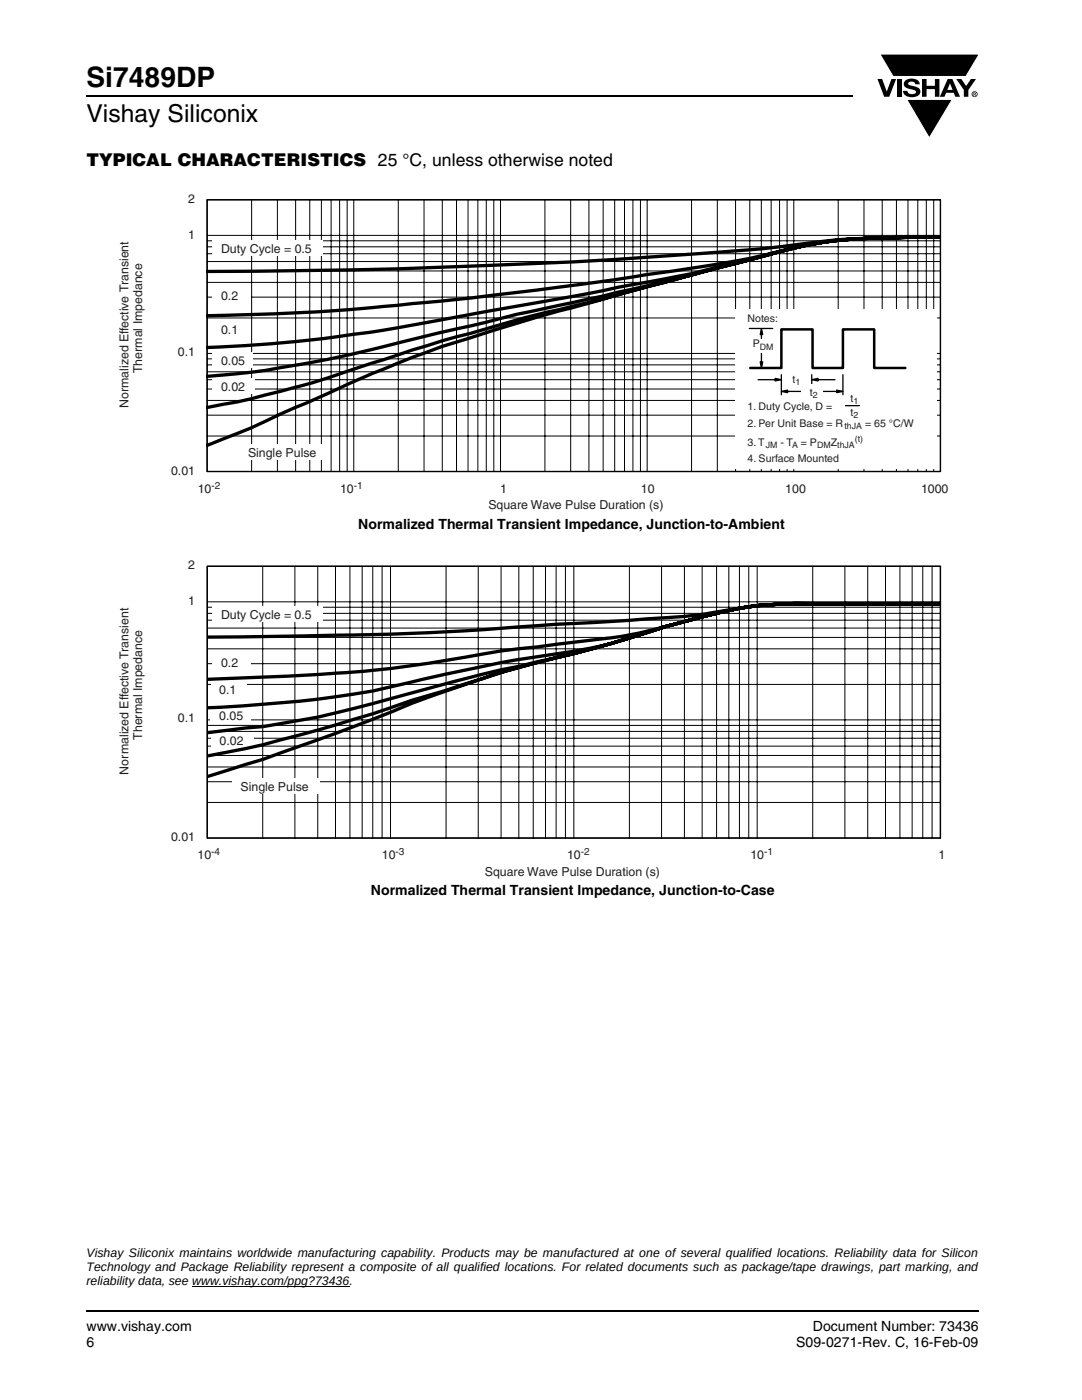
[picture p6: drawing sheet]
<svg xmlns="http://www.w3.org/2000/svg" width="216mm" height="279mm" viewBox="0 0 216 279" stroke-linecap="round" stroke-linejoin="round" font-family="sans-serif">
<path d="M17.1 18.9h.2v.3h-.2zM17.1 261.5h.2v.4h-.2z" fill="#000"/>
<path d="M17.3 19.1h152.9M17.3 261.7h178.1" fill="none" stroke="#000" stroke-width=".36"/>
<path d="M175.1 10.7h20.4v17h-20.4z" fill="#fff"/>
<g fill="#000">
<path d="M175.1 15.8h.9l.9 2.5 1-2.5h.9l-1.4 3.5h-1zM175.6 10.8h19.8l-2.7 4.5h-14.5zM179 15.8h.9v3.5h-.9zM180.7 16.1a2.08 2.08 0 0 1 2.7 .3l.1 .4h-.9a.78 .78 0 0 0-.6-.5 .78 .78 0 0 0-.8 .4l.2 .3 1 .2a1.06 1.06 0 0 1 1.2 1 1.06 1.06 0 0 1-1 1.1 1.71 1.71 0 0 1-2.4-1.2h.9a.95 .95 0 0 0 .8 .7 .95 .95 0 0 0 .9-.4 1.3 1.3 0 0 0-1.2-.6 1.02 1.02 0 0 1-1.1-.6 1.02 1.02 0 0 1 .2-1.1zM184 15.8h.9v1.3h1.6v-1.3h.9v3.5h-.9v-1.5h-1.6v1.5h-.9zM180.9 19.8h9.1l-4.6 7.7zM190.8 15.8h1l1 1.4 .9-1.4h1l-1.5 2.2v1.3h-.9v-1.4z"/>
<path d="M189.6 16.6l-.6 1.3h1.1zM189.1 15.8h.9l1.6 3.5h-1l-.3-.8h-1.5l-.3 .8h-1z"/>
<path d="M194.4 18.6v.1h.2v-.1zM194.2 18.5h.5v.2l-.1 .1 .1 .3-.2-.3-.1 .3h-.2zM194 18.8a.45 .45 0 0 0 .9 0 .45 .45 0 0 0-.9 0zM193.9 18.8a.6 .6 0 0 1 1.2 0 .6 .6 0 0 1-1.2 0z"/>
</g>
<path d="M175.6 10.8h19.8l-2.7 4.5h-14.5zM180.9 19.8h9.1l-4.6 7.7z" fill="none" stroke="#fff" stroke-width=".2"/>
<path d="M38.4 256.7h31.3" fill="none" stroke="#000" stroke-width=".2"/>
<path d="M23.5 38.4h165.8v63.8h-165.8z" fill="#fff"/>
<g fill="none" stroke="#000" stroke-width=".2">
<path d="M41.3 39.9v54.2M41.3 39.9h146.4v54.2h-146.4M50.2 39.9v54.2M55.3 39.9v54.2M59 39.9v54.2M61.8 39.9v54.2M64.1 39.9v54.2M66.1 39.9v54.2M67.8 39.9v54.2M69.3 39.9v54.2M70.6 39.9v54.2M79.5 39.9v54.2"/>
<path d="M84.6 39.9v54.2M88.3 39.9v54.2M91.1 39.9v54.2M93.4 39.9v54.2M95.4 39.9v54.2M97 39.9v54.2M98.5 39.9v54.2M99.9 39.9v54.2M108.7 39.9v54.2M113.9 39.9v54.2M117.5 39.9v54.2M120.4 39.9v54.2"/>
<path d="M122.7 39.9v54.2M124.6 39.9v54.2M126.3 39.9v54.2M127.8 39.9v54.2M129.1 39.9v54.2M138 39.9v54.2M143.1 39.9v54.2M146.8 39.9v54.2M149.6 39.9v54.2M151.9 39.9v54.2M153.9 39.9v54.2M155.6 39.9v54.2"/>
<path d="M157.1 39.9v54.2M158.4 39.9v54.2M167.3 39.9v54.2M172.4 39.9v54.2M176 39.9v54.2M178.9 39.9v54.2M181.2 39.9v54.2M183.1 39.9v54.2M184.8 39.9v54.2M186.3 39.9v54.2M41.3 47h146.4M41.3 48.1h146.4"/>
<path d="M41.3 54.1h146.4M41.3 56.4h146.4M41.3 59.3h146.4M41.3 52.2h146.4M41.3 49.3h146.4M41.3 50.6h146.4M41.3 63.5h146.4M41.3 71.6h146.4M41.3 72.8h146.4M41.3 74.2h146.4M41.3 75.8h146.4M41.3 77.6h146.4"/>
<path d="M41.3 79.9h146.4M41.3 70.5h146.4M41.3 82.9h146.4M41.3 87h146.4"/>
</g>
<g fill="#fff">
<path d="M42.4 57.3h7.8v3.1h-7.8z"/>
<path d="M42.4 64.1h7.1v3h-7.1z"/>
<path d="M42.4 70.4h8.1v3.1h-8.1z"/>
<path d="M42.4 75.5h8.4v3h-8.4z"/>
<path d="M47.8 88.7h17.4v3.1h-17.4z"/>
<path d="M42.4 48h22v3h-22z"/>
<path d="M146.8 61.7h40.1v31.8h-40.1z"/>
</g>
<g fill="none" stroke="#000" stroke-width=".26">
<path d="M149.5 65.6h4.7M151.3 75.8h3.7M154.7 75.5l1.2 .3-1.2 .2zM155.9 78.1l1.3-.2v.5zM155.9 74.8v4M156.8 78.1h3.8M162 75.8l1.2-.3v.5zM162 74.8v2M162.9 75.8h3.7M163.6 78.1h3.7M167 77.9l1.2 .2-1.2 .3zM168.2 74.8v4"/>
<path d="M168.7 81h2.8"/>
</g>
<path d="M154.7 75.5l1.2 .3-1.2 .2zM155.9 78.1l1.3-.2v.5zM162 75.8l1.2-.3v.5zM167 77.9l1.2 .2-1.2 .3z" fill="#000"/>
<g fill="#fff">
<path d="M156.5 74.1h4.2v2.7h-4.2z"/>
<path d="M159.9 76.8h4.2v2.7h-4.2z"/>
</g>
<path d="M151.7 72.2h.5l-.3 1.2zM151.9 65.6l.3 1.2h-.5z" fill="#000"/>
<path d="M151.7 72.2h.5l-.3 1.2zM151.9 65.6l.3 1.2h-.5zM151.9 66.4v6.2" fill="none" stroke="#000" stroke-width=".26"/>
<path d="M148.5 67.7h6.7v2.7h-6.7z" fill="#fff"/>
<path d="M149.7 73.4h6.2v-7.7h6.2v7.7h6.1v-7.7h6.2v7.7h6.3" fill="none" stroke="#000" stroke-width=".5"/>
<path d="M187.7 47.3a182.9 182.9 0 0 0-23.3 1 218.6 218.6 0 0 0-18.8 4.6l-25.2 6.8a535.2 535.2 0 0 0-32.2 9.5 296.2 296.2 0 0 0-26.8 11.1l-5.4 2.3a129.4 129.4 0 0 1-14.7 6.3M187.7 47.3a160.7 160.7 0 0 0-24.8 1.3l-5.4 1.1-21.6 5.8a621.8 621.8 0 0 1-31.2 7.9l-4.1 1.2a521.7 521.7 0 0 0-32.2 9.8 182.5 182.5 0 0 1-27.1 6.9M187.7 47.3a182.9 182.9 0 0 0-23.3 1 169.8 169.8 0 0 0-17.7 4.3 488.1 488.1 0 0 1-23.5 5.7l-2.9 .8a560.4 560.4 0 0 0-26.4 5.9l-9.4 2.2a277 277 0 0 1-34.4 7.1l-8.8 .8M187.7 47.3l-10.3 .1a83.7 83.7 0 0 0-24.9 3.7 266.9 266.9 0 0 1-29.3 6.3l-5.8 1.2-21.8 3.8a367.1 367.1 0 0 1-44.1 6.4l-10.2 .6M187.7 47.3l-10.3 .1a89.2 89.2 0 0 0-24.9 3.5 386.1 386.1 0 0 1-26.1 4.4l-20.3 2.7a753.8 753.8 0 0 1-47.2 4.5l-17.6 .5M187.7 47.3a189.8 189.8 0 0 0-34 2.2l-17.7 1.4a1409.6 1409.6 0 0 1-94.7 3.3" fill="none" stroke="#000" stroke-width=".66"/>
<path d="M41.3 39.9h146.4v54.2h-146.4z" fill="none" stroke="#000" stroke-width=".28"/>
<path d="M23.5 111.5h165.1v63.8h-165.1z" fill="#fff"/>
<g fill="none" stroke="#000" stroke-width=".2">
<path d="M41.3 113l.1 54.3h146.2v-54.3M41.4 113h146.2M52.4 113v54.3M58.8 113v54.3M63.4 113v54.3M66.9 113v54.3M69.8 113v54.3M72.3 113v54.3M74.4 113v54.3M76.2 113v54.3M77.9 113v54.3M89 113v54.3"/>
<path d="M95.4 113v54.3M100 113v54.3M103.5 113v54.3M106.4 113v54.3M108.8 113v54.3M111 113v54.3M112.8 113v54.3M114.5 113v54.3M125.6 113v54.3M132 113v54.3M136.6 113v54.3M140.1 113v54.3"/>
<path d="M143 113v54.3M145.4 113v54.3M147.5 113v54.3M149.4 113v54.3M151.1 113v54.3M162.2 113v54.3M168.6 113v54.3M173.1 113v54.3M176.7 113v54.3M179.6 113v54.3M182 113v54.3M184.1 113v54.3"/>
<path d="M186 113v54.3M41.4 120.1h146.2M41.4 121.2h146.2M41.4 127.2h146.2M41.4 129.5h146.2M41.4 132.4h146.2M41.4 136.6h146.2M41.4 125.3h146.2M41.4 122.4h146.2M41.4 123.8h146.2M41.4 144.8h146.2M41.4 146h146.2"/>
<path d="M41.4 147.3h146.2M41.4 148.9h146.2M41.4 150.8h146.2M41.4 153.1h146.2M41.4 156h146.2M41.4 143.7h146.2M41.4 160.1h146.2"/>
</g>
<g fill="#fff">
<path d="M42.4 130.6h7.8v3.1h-7.8z"/>
<path d="M42.1 136h7.1v3.1h-7.1z"/>
<path d="M42 141.1h8.1v3.1h-8.1z"/>
<path d="M42.1 146.2h8.4v3h-8.4z"/>
<path d="M46.3 155.3h17.4v3.1h-17.4z"/>
<path d="M42.4 121.1h22v3h-22z"/>
</g>
<path d="M187.6 120.5h-25.5a67.5 67.5 0 0 0-22 2.6 159.7 159.7 0 0 0-14.6 4.2l-11 3.1-3.5 .8a230.9 230.9 0 0 0-33 10.9l-11 4.2-7.1 2.6a160.8 160.8 0 0 1-14.3 4.7l-4.1 1.3M187.6 120.5h-25.5a67.5 67.5 0 0 0-22 2.6 159.7 159.7 0 0 0-14.6 4.2l-6.7 2a297.2 297.2 0 0 0-29.8 8.5 159.4 159.4 0 0 0-14.5 4.6l-14.6 4.2a156.9 156.9 0 0 1-18.4 4.2M187.6 120.5h-25.5a67.5 67.5 0 0 0-22 2.6 159.7 159.7 0 0 0-14.6 4.2 301.7 301.7 0 0 1-27.1 6.7l-20.8 5.5a158.6 158.6 0 0 1-32 6.2l-4.1 .5M187.6 120.5h-25.5a67.5 67.5 0 0 0-22 2.6 159.7 159.7 0 0 0-14.6 4.2 105.1 105.1 0 0 1-18.1 3.7 346.7 346.7 0 0 0-25.2 5.1 164.2 164.2 0 0 1-27.9 4.3l-12.8 .8M187.6 120.5h-25.5a79.2 79.2 0 0 0-26.4 3.8 93.9 93.9 0 0 1-17 3.4l-7.7 .9a294.4 294.4 0 0 0-23.2 3.4 293.5 293.5 0 0 1-38.3 3.3l-8 .3M187.6 120.5h-25.5a87.5 87.5 0 0 0-18.4 1.5 96.9 96.9 0 0 1-14.6 1.5l-10.4 .7-7.7 .4-14.6 1.1a1117.1 1117.1 0 0 1-54.9 1.4" fill="none" stroke="#000" stroke-width=".66"/>
<path d="M41.4 113h146.2v54.3h-146.2z" fill="none" stroke="#000" stroke-width=".28"/>
<text font-size="5.6" x="17.3" y="17.4">Si7489DP</text>
<text font-size="4.9" x="17.3" y="24.4">Vishay Siliconix</text>
<text font-size="3.5" x="17.3" y="33">TYPICAL CHARACTERISTICS 25 °C, unless otherwise noted</text>
<g font-size="2.8">
<text x="71.5" y="105.6">Normalized Thermal Transient Impedance, Junction-to-Ambient</text>
<text x="74" y="178.7">Normalized Thermal Transient Impedance, Junction-to-Case</text>
<text x="17.3" y="265.6">www.vishay.com</text>
<text x="17.3" y="268.8">6</text>
<text x="158.9" y="268.8">S09-0271-Rev. C, 16-Feb-09</text>
<text x="162.2" y="265.6">Document Number: 73436</text>
</g>
<g font-size="2.5" fill="#221f21">
<text x="37.6" y="40.5">2</text>
<text x="37.6" y="47.7">1</text>
<text x="44.1" y="50.5">Duty Cycle = 0.5</text>
<text x="44.1" y="59.8">0.2</text>
<text x="35.5" y="71">0.1</text>
<text x="44.1" y="66.6">0.1</text>
<text x="28.3" y="74.5" transform="rotate(-90 28.3 74.5)">Thermal Impedance</text>
<text x="44.1" y="72.9">0.05</text>
<text x="44.1" y="78">0.02</text>
<text x="25.6" y="81.4" transform="rotate(-90 25.6 81.4)">Normalized Effective Transient</text>
<text x="34.1" y="94.7">0.01</text>
<text x="49.5" y="91.2">Single Pulse</text>
<text x="39.4" y="98.3">10</text>
<text x="67.9" y="98.3">10</text>
<text x="97.4" y="101.7">Square Wave Pulse Duration (s)</text>
<text x="99.8" y="98.3">1</text>
<text x="127.9" y="98.3">10</text>
<text x="156.7" y="98.3">100</text>
<text x="183.8" y="98.3">1000</text>
<text x="37.6" y="113.6">2</text>
<text x="37.6" y="120.8">1</text>
<text x="44.1" y="123.6">Duty Cycle = 0.5</text>
<text x="44.1" y="133.2">0.2</text>
<text x="43.7" y="143.7">0.05</text>
<text x="43.8" y="138.5">0.1</text>
<text x="28.4" y="147.6" transform="rotate(-90 28.4 147.6)">Thermal Impedance</text>
<text x="35.5" y="144.1">0.1</text>
<text x="43.8" y="148.7">0.02</text>
<text x="25.6" y="154.6" transform="rotate(-90 25.6 154.6)">Normalized Effective Transient</text>
<text x="48" y="157.8">Single Pulse</text>
<text x="34.1" y="167.9">0.01</text>
<text x="39.4" y="171.5">10</text>
<text x="76.2" y="171.5">10</text>
<text x="113.1" y="171.5">10</text>
<text x="149.7" y="171.5">10</text>
<text x="187.3" y="171.5">1</text>
<text x="96.7" y="174.8">Square Wave Pulse Duration (s)</text>
</g>
<g font-size="2.4">
<text x="17.3" y="250.8">Vishay Siliconix maintains worldwide manufacturing capability. Products may be manufactured at one of several qualified locations. Reliability data for Silicon</text>
<text x="17.3" y="253.6">Technology and Package Reliability represent a composite of all qualified locations. For related documents such as package/tape drawings, part marking, and</text>
<text x="17.3" y="256.5">reliability data, see www.vishay.com/ppg?73436.</text>
</g>
<g font-size="2.1" fill="#221f21">
<text x="149.2" y="64.3">Notes:</text>
<text x="150.2" y="69.3">P</text>
<text x="158.2" y="76.4">t</text>
<text x="149.2" y="81.9">1. Duty Cycle, D =</text>
<text x="161.6" y="79">t</text>
<text x="169.7" y="80.2">t</text>
<text x="169.7" y="83.1">t</text>
<text x="149.2" y="85.2">2. Per Unit Base = R</text>
<text x="149.2" y="88.9">3. T</text>
<text x="155.7" y="88.9">- T</text>
<text x="159.8" y="88.9">= P</text>
<text x="165.8" y="88.9">Z</text>
<text x="172.6" y="85.2">= 65 °C/W</text>
<text x="149.2" y="92.3">4. Surface Mounted</text>
</g>
<g font-size="2" fill="#221f21">
<text x="42.2" y="97.6">-2</text>
<text x="70.6" y="97.6">-1</text>
<text x="42.2" y="170.7">-4</text>
<text x="78.9" y="170.7">-3</text>
<text x="115.9" y="170.7">-2</text>
<text x="152.5" y="170.7">-1</text>
</g>
<g font-size="1.8" fill="#221f21">
<text x="151.6" y="69.8">DM</text>
<text x="158.7" y="76.8">1</text>
<text x="162.2" y="79.5">2</text>
<text x="170.3" y="80.7">1</text>
<text x="170.3" y="83.5">2</text>
<text x="152.8" y="89.4">JM</text>
<text x="158" y="89.4">A</text>
<text x="163" y="89.4">DM</text>
<text x="167.1" y="89.4">thJA</text>
<text x="168.5" y="85.6">thJA</text>
<text x="170.6" y="88.3">(t)</text>
</g>
</svg>
